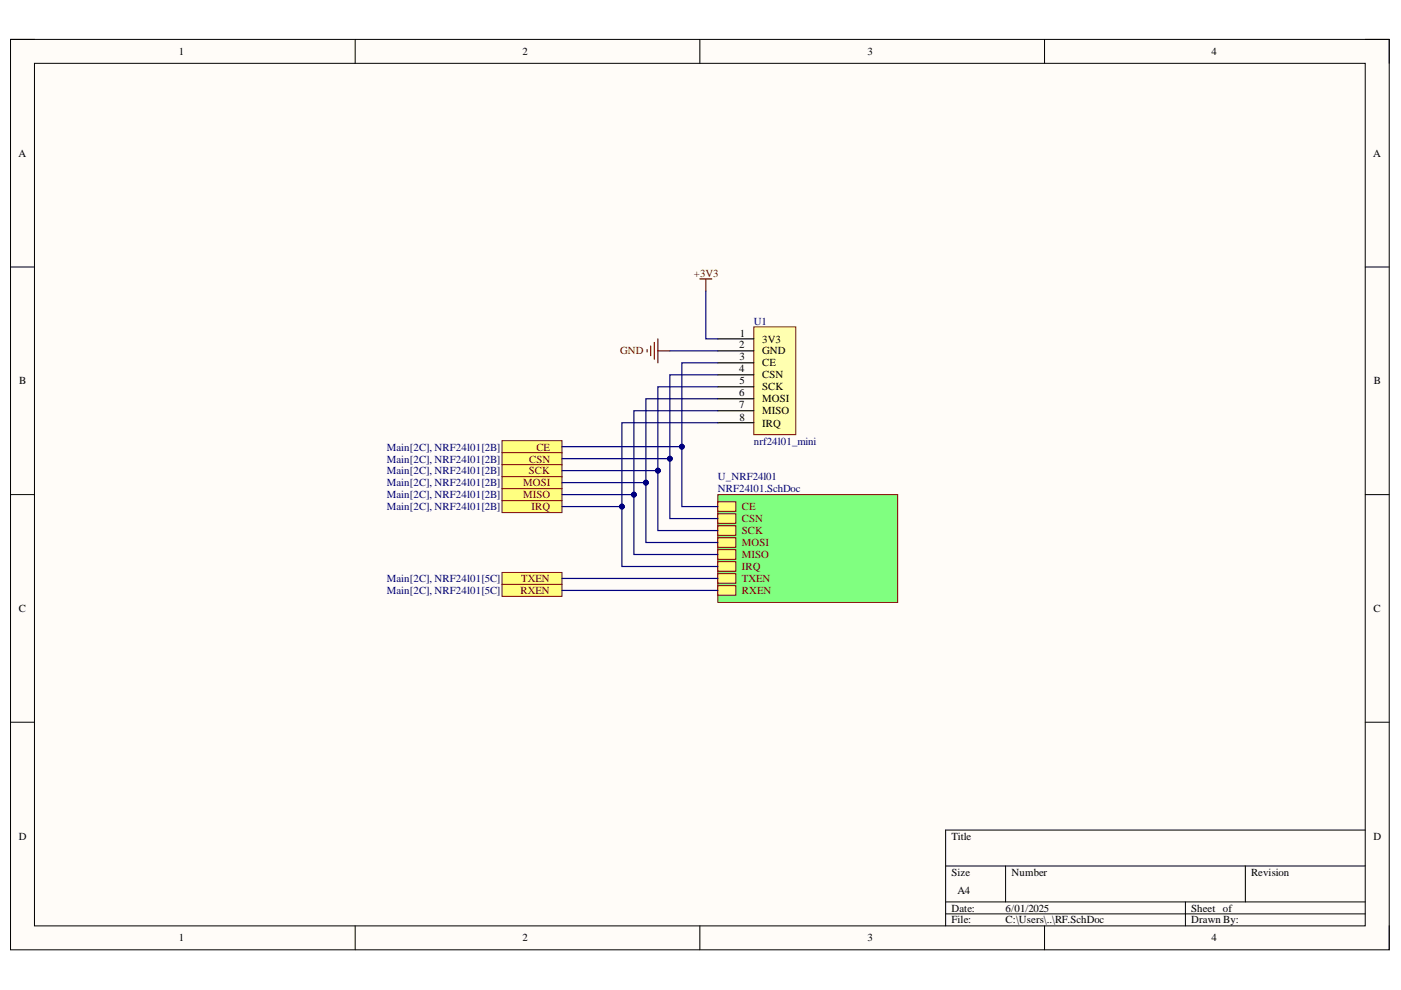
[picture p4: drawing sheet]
<svg xmlns="http://www.w3.org/2000/svg" width="297mm" height="210mm" viewBox="0 0 297 210" stroke-linecap="round" stroke-linejoin="round" font-family="sans-serif">
<path d="M2.2 8.4h292.3v193h-292.3z" fill-rule="evenodd" fill="#fffcf8"/>
<path d="M2.2 8.4h292.3v193h-292.3z" fill="none" stroke="#000" stroke-width=".21"/>
<path d="M7.3 13.4h282.2v182.9h-282.2z" fill-rule="evenodd" fill="#fffcf8"/>
<g fill="none" stroke="#000" stroke-width=".21">
<path d="M2.2 8.3h5.1M7.3 13.4h282.2v182.9h-282.2zM75.3 8.3v5.1M148.4 8.3v5.1M221.5 8.4v5M289.5 8.4h5v5M2.2 56.6h5.1M289.5 56.6h5M2.2 104.9h5.1M289.5 104.9h5M2.2 153.1h5.1M289.5 153.1h5"/>
<path d="M289.5 176h-89v20.3M75.3 196.3v5.1M148.4 196.3v5.1M200.5 183.6h89M200.5 191.2h89M200.5 193.8h89M213.2 183.6v7.6M221.5 196.3v5.1M251.3 191.2v5.1M264 183.6v7.6M294.5 196.3v5.1"/>
</g>
<path d="M152.2 104.9h38.1v22.8h-38.1z" fill-rule="evenodd" fill="#80ff80"/>
<path d="M152.2 104.9h38.1v22.8h-38.1z" fill="none" stroke="#800000" stroke-width=".21"/>
<path d="M152.2 106.4h3.8v2h-3.8z" fill-rule="evenodd" fill="#ffff80"/>
<path d="M152.2 106.4h3.8v2h-3.8z" fill="none" stroke="#800000" stroke-width=".21"/>
<path d="M152.2 108.9h3.8v2.1h-3.8z" fill-rule="evenodd" fill="#ffff80"/>
<path d="M152.2 108.9h3.8v2.1h-3.8z" fill="none" stroke="#800000" stroke-width=".21"/>
<path d="M152.2 111.5h3.8v2h-3.8z" fill-rule="evenodd" fill="#ffff80"/>
<path d="M152.2 111.5h3.8v2h-3.8z" fill="none" stroke="#800000" stroke-width=".21"/>
<path d="M152.2 114h3.8v2h-3.8z" fill-rule="evenodd" fill="#ffff80"/>
<path d="M152.2 114h3.8v2h-3.8z" fill="none" stroke="#800000" stroke-width=".21"/>
<path d="M152.2 116.6h3.8v2h-3.8z" fill-rule="evenodd" fill="#ffff80"/>
<path d="M152.2 116.6h3.8v2h-3.8z" fill="none" stroke="#800000" stroke-width=".21"/>
<path d="M152.2 119.1h3.8v2h-3.8z" fill-rule="evenodd" fill="#ffff80"/>
<path d="M152.2 119.1h3.8v2h-3.8z" fill="none" stroke="#800000" stroke-width=".21"/>
<path d="M152.2 121.6h3.8v2.1h-3.8z" fill-rule="evenodd" fill="#ffff80"/>
<path d="M152.2 121.6h3.8v2.1h-3.8z" fill="none" stroke="#800000" stroke-width=".21"/>
<path d="M152.2 124.2h3.8v2h-3.8z" fill-rule="evenodd" fill="#ffff80"/>
<path d="M152.2 124.2h3.8v2h-3.8z" fill="none" stroke="#800000" stroke-width=".21"/>
<path d="M159.8 69.3h8.9v22.9h-8.9z" fill-rule="evenodd" fill="#ffffb0"/>
<path d="M159.8 69.3h8.9v22.9h-8.9z" fill="none" stroke="#800000" stroke-width=".21"/>
<path d="M152.2 79.5h7.6M152.2 76.9h7.6M152.2 74.4h7.6M152.2 71.8h7.6M152.2 89.6h7.6M152.2 87.1h7.6M152.2 84.5h7.6M152.2 82h7.6" fill="none" stroke="#000" stroke-width=".25"/>
<path d="M106.4 93.4h12.7v2.6h-12.7z" fill-rule="evenodd" fill="#ffff80"/>
<path d="M106.4 93.4h12.7v2.6h-12.7z" fill="none" stroke="#800000" stroke-width=".21"/>
<path d="M106.4 96h12.7v2.5h-12.7z" fill-rule="evenodd" fill="#ffff80"/>
<path d="M106.4 96h12.7v2.5h-12.7z" fill="none" stroke="#800000" stroke-width=".21"/>
<path d="M106.4 98.5h12.7v2.6h-12.7z" fill-rule="evenodd" fill="#ffff80"/>
<path d="M106.4 98.5h12.7v2.6h-12.7z" fill="none" stroke="#800000" stroke-width=".21"/>
<path d="M106.4 101.1h12.7v2.5h-12.7z" fill-rule="evenodd" fill="#ffff80"/>
<path d="M106.4 101.1h12.7v2.5h-12.7z" fill="none" stroke="#800000" stroke-width=".21"/>
<path d="M106.4 103.6h12.7v2.5h-12.7z" fill-rule="evenodd" fill="#ffff80"/>
<path d="M106.4 103.6h12.7v2.5h-12.7z" fill="none" stroke="#800000" stroke-width=".21"/>
<path d="M106.4 106.1h12.7v2.6h-12.7z" fill-rule="evenodd" fill="#ffff80"/>
<path d="M106.4 106.1h12.7v2.6h-12.7z" fill="none" stroke="#800000" stroke-width=".21"/>
<path d="M106.4 121.4h12.7v2.5h-12.7z" fill-rule="evenodd" fill="#ffff80"/>
<path d="M106.4 121.4h12.7v2.5h-12.7z" fill="none" stroke="#800000" stroke-width=".21"/>
<path d="M106.4 123.9h12.7v2.6h-12.7z" fill-rule="evenodd" fill="#ffff80"/>
<path d="M106.4 123.9h12.7v2.6h-12.7z" fill="none" stroke="#800000" stroke-width=".21"/>
<path d="M148.4 59.1h2.5M149.7 59.1v2.6M137.2 74.1v.5M138 73.4v2M138.7 72.6v3.6M139.5 71.8v5.1M139.5 74.4h2.5" fill="none" stroke="#800000" stroke-width=".25"/>
<path d="M152.2 76.9h-7.6v30.5h7.6" fill="none" stroke="#000080" stroke-width=".25"/>
<circle cx="144.6" cy="94.7" r=".51" fill="#000080"/>
<circle cx="144.6" cy="94.7" r=".51" fill="none" stroke="#000080" stroke-width=".21"/>
<path d="M152.2 79.5h-10.2v30.4h10.2" fill="none" stroke="#000080" stroke-width=".25"/>
<circle cx="142" cy="97.2" r=".51" fill="#000080"/>
<circle cx="142" cy="97.2" r=".51" fill="none" stroke="#000080" stroke-width=".21"/>
<path d="M152.2 82h-12.7v30.5h12.7" fill="none" stroke="#000080" stroke-width=".25"/>
<circle cx="139.5" cy="99.8" r=".51" fill="#000080"/>
<circle cx="139.5" cy="99.8" r=".51" fill="none" stroke="#000080" stroke-width=".21"/>
<path d="M152.2 84.5h-15.3v30.5h15.3" fill="none" stroke="#000080" stroke-width=".25"/>
<circle cx="136.9" cy="102.3" r=".51" fill="#000080"/>
<circle cx="136.9" cy="102.3" r=".51" fill="none" stroke="#000080" stroke-width=".21"/>
<path d="M152.2 87.1h-17.8v30.5h17.8" fill="none" stroke="#000080" stroke-width=".25"/>
<circle cx="134.4" cy="104.9" r=".51" fill="#000080"/>
<circle cx="134.4" cy="104.9" r=".51" fill="none" stroke="#000080" stroke-width=".21"/>
<path d="M152.2 89.6h-20.3v30.5h20.3" fill="none" stroke="#000080" stroke-width=".25"/>
<circle cx="131.9" cy="107.4" r=".51" fill="#000080"/>
<circle cx="131.9" cy="107.4" r=".51" fill="none" stroke="#000080" stroke-width=".21"/>
<path d="M119.1 94.7h25.5" fill="none" stroke="#000080" stroke-width=".25"/>
<circle cx="144.6" cy="94.7" r=".51" fill="#000080"/>
<circle cx="144.6" cy="94.7" r=".51" fill="none" stroke="#000080" stroke-width=".21"/>
<path d="M119.1 97.2h22.9" fill="none" stroke="#000080" stroke-width=".25"/>
<circle cx="142" cy="97.2" r=".51" fill="#000080"/>
<circle cx="142" cy="97.2" r=".51" fill="none" stroke="#000080" stroke-width=".21"/>
<path d="M119.1 99.8h20.4" fill="none" stroke="#000080" stroke-width=".25"/>
<circle cx="139.5" cy="99.8" r=".51" fill="#000080"/>
<circle cx="139.5" cy="99.8" r=".51" fill="none" stroke="#000080" stroke-width=".21"/>
<path d="M119.1 102.3h17.8" fill="none" stroke="#000080" stroke-width=".25"/>
<circle cx="136.9" cy="102.3" r=".51" fill="#000080"/>
<circle cx="136.9" cy="102.3" r=".51" fill="none" stroke="#000080" stroke-width=".21"/>
<path d="M119.1 104.9h15.3" fill="none" stroke="#000080" stroke-width=".25"/>
<circle cx="134.4" cy="104.9" r=".51" fill="#000080"/>
<circle cx="134.4" cy="104.9" r=".51" fill="none" stroke="#000080" stroke-width=".21"/>
<path d="M119.1 107.4h12.8" fill="none" stroke="#000080" stroke-width=".25"/>
<circle cx="131.9" cy="107.4" r=".51" fill="#000080"/>
<circle cx="131.9" cy="107.4" r=".51" fill="none" stroke="#000080" stroke-width=".21"/>
<path d="M142 74.4h10.2M149.7 61.7v10.1h2.5M119.1 122.6h33.1M119.1 125.2h33.1" fill="none" stroke="#000080" stroke-width=".25"/>
<g font-size="2.3">
<text x="37.9" y="11.7">1</text>
<text x="110.8" y="11.7">2</text>
<text x="183.9" y="11.7">3</text>
<text x="256.9" y="11.7">4</text>
<text x="3.9" y="33.3">A</text>
<text x="291.1" y="33.3">A</text>
<text x="156.9" y="71.4">1</text>
<text x="156.7" y="73.9">2</text>
<text x="156.8" y="76.4">3</text>
<text x="161.6" y="77.7">CE</text>
<text x="161.6" y="75.2">GND</text>
<text x="161.6" y="72.6">3V3</text>
<text x="4.1" y="81.5">B</text>
<text x="156.7" y="79">4</text>
<text x="156.8" y="81.5">5</text>
<text x="161.6" y="82.8">SCK</text>
<text x="161.6" y="80.2">CSN</text>
<text x="291.3" y="81.5">B</text>
<text x="156.7" y="86.6">7</text>
<text x="156.7" y="84">6</text>
<text x="156.8" y="89.2">8</text>
<text x="161.6" y="87.8">MISO</text>
<text x="161.6" y="85.3">MOSI</text>
<text x="161.6" y="90.5">IRQ</text>
<text x="4" y="129.8">C</text>
<text x="291.2" y="129.8">C</text>
<text x="4" y="178">D</text>
<text x="201.7" y="178">Title</text>
<text x="291.2" y="178">D</text>
<text x="201.7" y="185.7">Size</text>
<text x="214.5" y="185.7">Number</text>
<text x="265.2" y="185.7">Revision</text>
<text x="203" y="189.5">A4</text>
<text x="201.7" y="193.3">Date:</text>
<text x="201.7" y="195.8">File:</text>
<text x="213.2" y="193.3">6/01/2025</text>
<text x="213.2" y="195.8">C:\Users\..\RF.SchDoc</text>
<text x="252.6" y="193.3">Sheet of</text>
<text x="252.6" y="195.8">Drawn By:</text>
<text x="37.9" y="199.6">1</text>
<text x="110.8" y="199.6">2</text>
<text x="183.9" y="199.6">3</text>
<text x="256.9" y="199.6">4</text>
</g>
<g font-size="2.3" fill="#800000">
<text x="147.1" y="58.7">+3V3</text>
<text x="131.5" y="75.2">GND</text>
<text x="113.7" y="95.5">CE</text>
<text x="112.1" y="100.6">SCK</text>
<text x="112.2" y="98.1">CSN</text>
<text x="110.9" y="103.1">MOSI</text>
<text x="110.9" y="105.7">MISO</text>
<text x="112.7" y="108.2">IRQ</text>
<text x="157.3" y="108.2">CE</text>
<text x="157.3" y="110.8">CSN</text>
<text x="157.3" y="113.3">SCK</text>
<text x="157.3" y="115.8">MOSI</text>
<text x="157.3" y="118.4">MISO</text>
<text x="110.3" y="126">RXEN</text>
<text x="110.5" y="123.4">TXEN</text>
<text x="157.3" y="120.9">IRQ</text>
<text x="157.3" y="123.4">TXEN</text>
<text x="157.3" y="126">RXEN</text>
</g>
<g font-size="2.3" fill="#000080">
<text x="159.8" y="68.8">U1</text>
<text x="82" y="95.5">Main[2C], NRF24l01[2B]</text>
<text x="159.8" y="94.3">nrf24l01_mini</text>
<text x="82" y="98.1">Main[2C], NRF24l01[2B]</text>
<text x="82" y="100.6">Main[2C], NRF24l01[2B]</text>
<text x="152.2" y="101.9">U_NRF24l01</text>
<text x="82" y="103.1">Main[2C], NRF24l01[2B]</text>
<text x="82" y="105.7">Main[2C], NRF24l01[2B]</text>
<text x="152.2" y="104.4">NRF24l01.SchDoc</text>
<text x="82" y="108.2">Main[2C], NRF24l01[2B]</text>
<text x="82" y="123.4">Main[2C], NRF24l01[5C]</text>
<text x="82" y="126">Main[2C], NRF24l01[5C]</text>
</g>
</svg>
